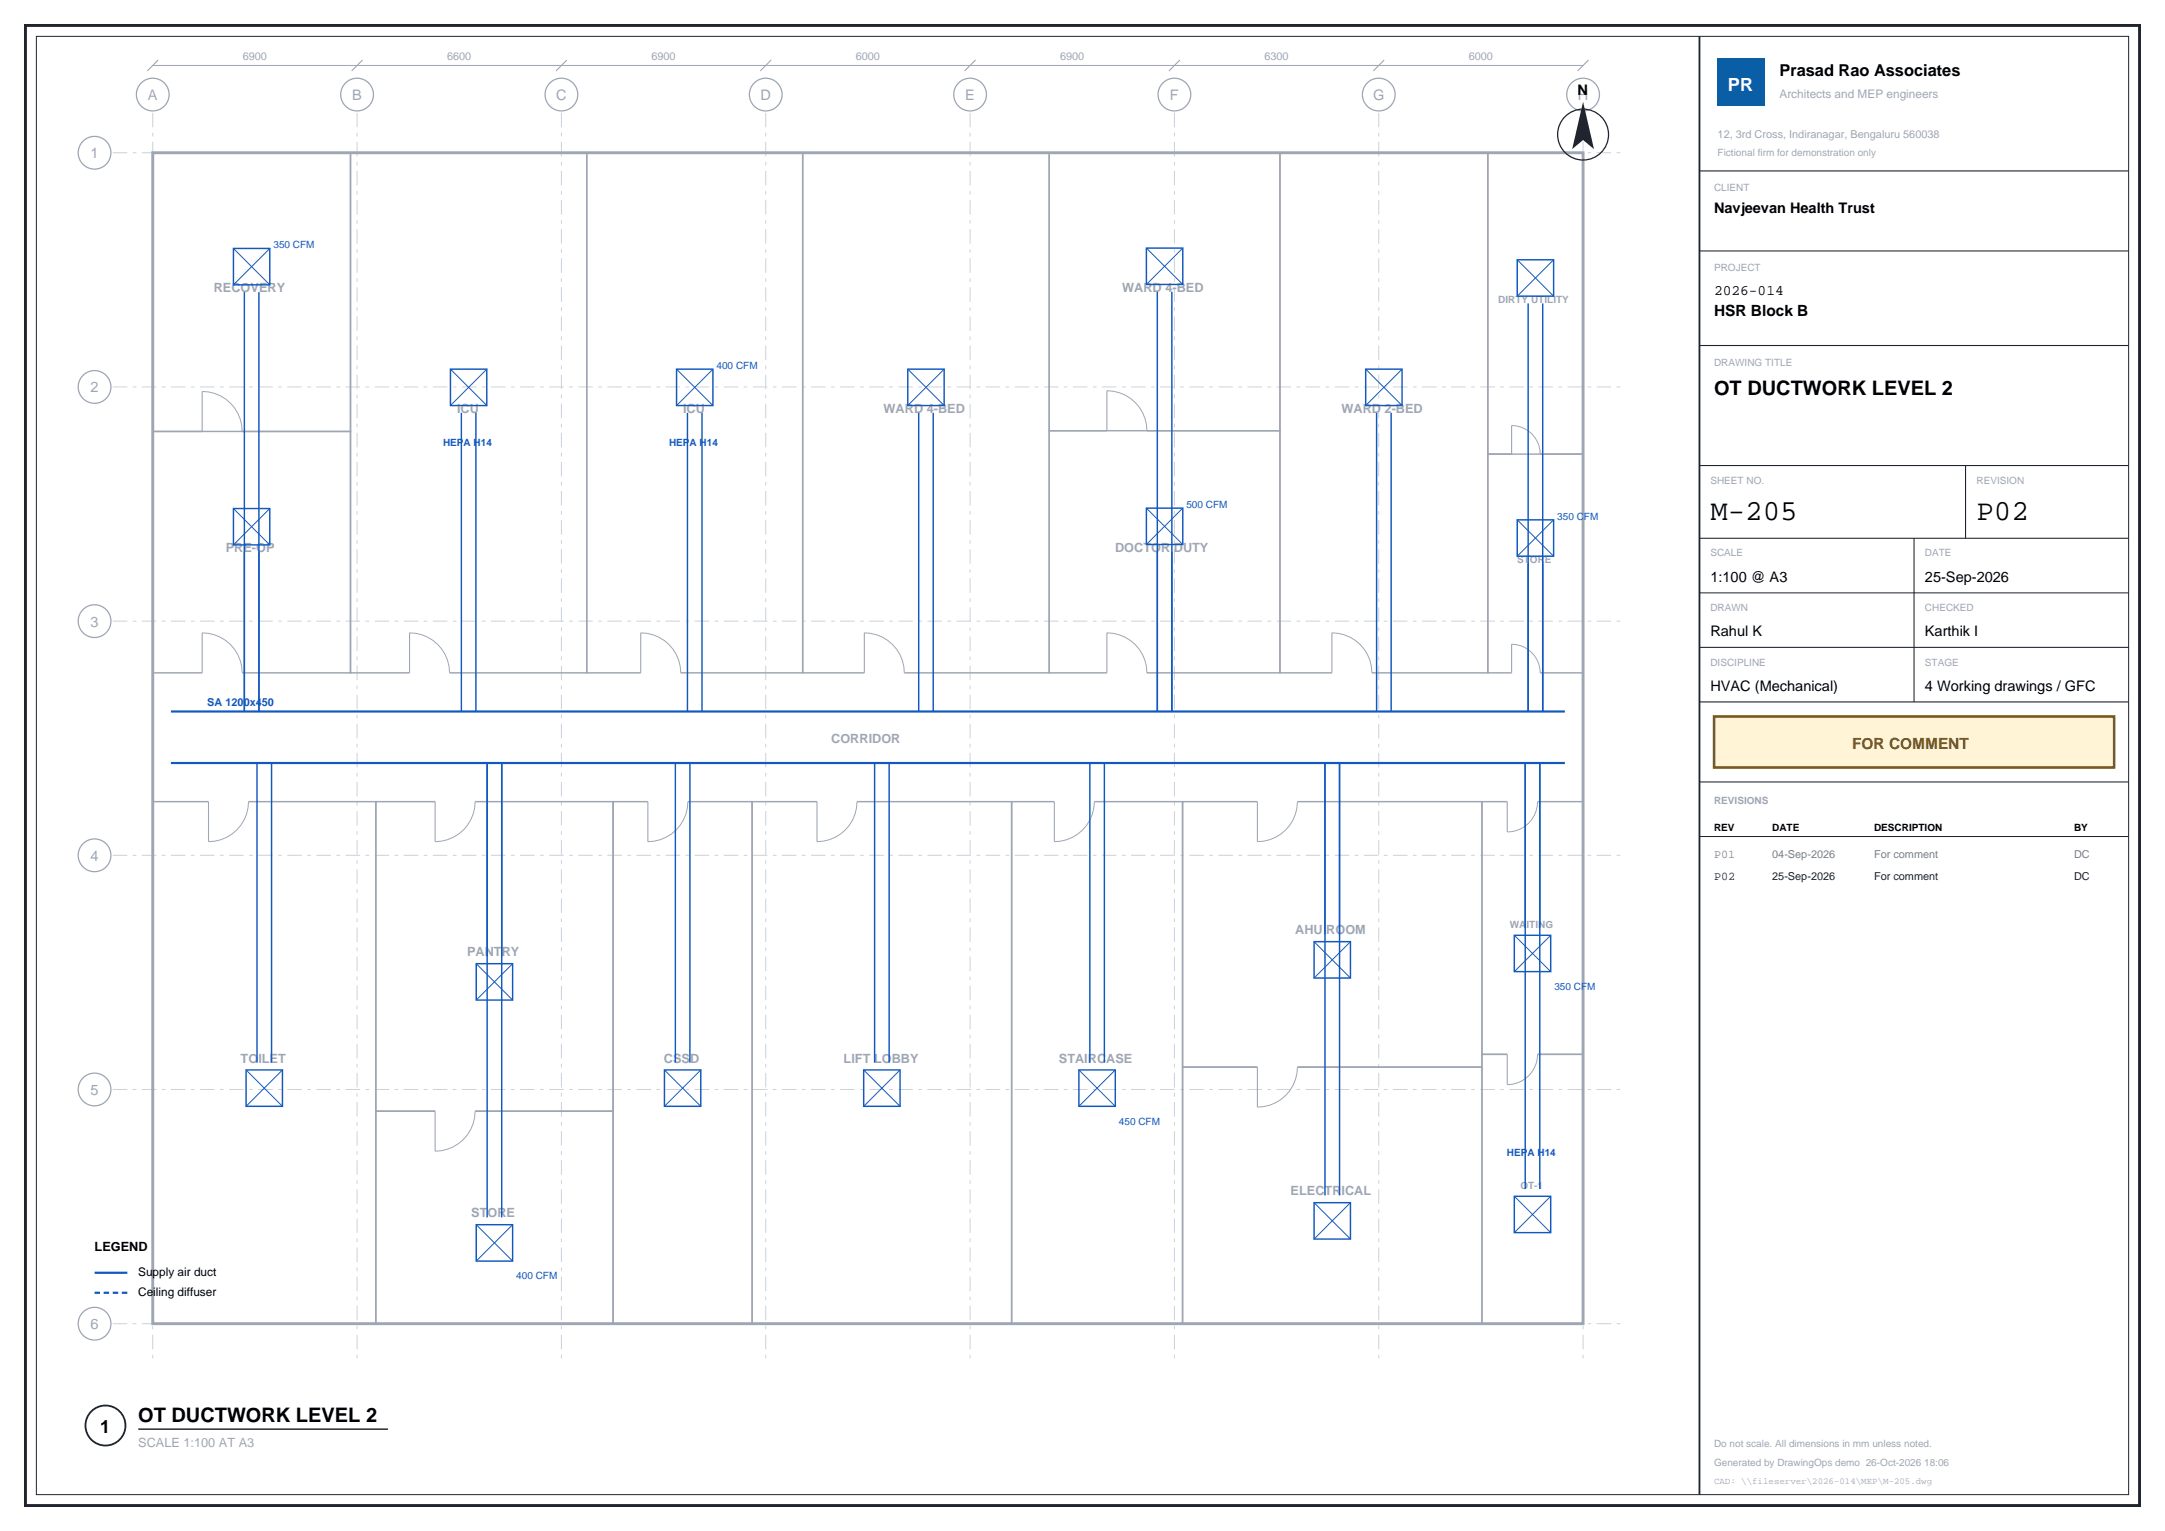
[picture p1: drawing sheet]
<svg xmlns="http://www.w3.org/2000/svg" width="420mm" height="297mm" viewBox="0 0 420 297" stroke-linecap="round" stroke-linejoin="round" font-family="sans-serif">
<path d="M4.9 4.9h410.2v287.2h-410.2z" fill="none" stroke="#1f242e" stroke-width=".56"/>
<path d="M7.1 7.1h405.8v282.8h-405.8z" fill="none" stroke="#1f242e" stroke-width=".19"/>
<path d="M329.7 7.1v282.8" fill="none" stroke="#1f242e" stroke-width=".35"/>
<g fill="none" stroke="#ccd1db" stroke-width=".19" stroke-dasharray="2.8 1.1 .7 1.1" stroke-linecap="butt">
<path d="M21.9 29.6h293M29.6 21.9v242.6M69.3 21.9v242.6M108.9 21.9v242.6M148.6 21.9v242.6M188.2 21.9v242.6M227.8 21.9v242.6M267.5 21.9v242.6M307.1 21.9v242.6M21.9 75.1h293M21.9 120.5h293M21.9 165.9h293"/>
<path d="M21.9 211.4h293M21.9 256.8h293"/>
</g>
<g fill="none" stroke="#9ea6b3" stroke-width=".25">
<circle cx="29.6" cy="18.3" r="3.2"/>
<circle cx="69.3" cy="18.3" r="3.2"/>
<circle cx="108.9" cy="18.3" r="3.2"/>
<circle cx="148.6" cy="18.3" r="3.2"/>
<circle cx="188.2" cy="18.3" r="3.2"/>
<circle cx="227.8" cy="18.3" r="3.2"/>
<circle cx="267.5" cy="18.3" r="3.2"/>
<circle cx="307.1" cy="18.3" r="3.2"/>
<circle cx="18.3" cy="29.6" r="3.2"/>
<circle cx="18.3" cy="75.1" r="3.2"/>
<circle cx="18.3" cy="120.5" r="3.2"/>
<circle cx="18.3" cy="165.9" r="3.2"/>
<circle cx="18.3" cy="211.4" r="3.2"/>
<circle cx="18.3" cy="256.8" r="3.2"/>
</g>
<g fill="none" stroke="#9ea6b3" stroke-width=".19">
<path d="M29.6 12.7h277.5M39.2 75.9a7.8 7.8 0 0 1 7.8 7.8M214.7 75.8a7.8 7.8 0 0 1 7.8 7.8M293.2 82.5a5.5 5.5 0 0 1 5.6 5.6M39.2 122.8a7.8 7.8 0 0 1 7.8 7.7M79.5 122.8a7.8 7.8 0 0 1 7.7 7.7M124.3 122.8a7.8 7.8 0 0 1 7.8 7.7M167.7 122.8a7.8 7.8 0 0 1 7.7 7.7M214.7 122.8a7.8 7.8 0 0 1 7.8 7.7M258.4 122.8a7.8 7.8 0 0 1 7.7 7.7M293.2 125a5.6 5.6 0 0 1 5.6 5.5M48.2 155.5a7.8 7.8 0 0 1-7.8 7.8"/>
<path d="M92.2 155.5a7.8 7.8 0 0 1-7.8 7.8M133.4 155.5a7.8 7.8 0 0 1-7.7 7.8M166.3 155.5a7.8 7.8 0 0 1-7.8 7.8M212.3 155.5a7.8 7.8 0 0 1-7.8 7.8M251.7 155.5a7.8 7.8 0 0 1-7.8 7.8M298.3 155.5a5.9 5.9 0 0 1-5.9 5.9M92.2 215.6a7.8 7.8 0 0 1-7.8 7.7M251.7 207a7.8 7.8 0 0 1-7.8 7.8M298.3 204.5a5.9 5.9 0 0 1-5.9 5.9"/>
</g>
<g fill="none" stroke="#9ea6b3" stroke-width=".21">
<path d="M30.7 11.6l-2.1 2.2M70.3 11.6l-2.1 2.2M110 11.6l-2.1 2.2M149.6 11.6l-2.1 2.2M189.3 11.6l-2.2 2.2M228.9 11.6l-2.1 2.2M268.5 11.6l-2.1 2.2M308.2 11.6l-2.1 2.2M39.2 75.9v7.8M214.7 75.8v7.8M293.2 82.5v5.6M39.2 122.8v7.7"/>
<path d="M79.5 122.8v7.7M124.3 122.8v7.7M167.7 122.8v7.7M214.7 122.8v7.7M258.4 122.8v7.7M293.2 125v5.5M40.4 155.5v7.8M84.4 155.5v7.8M125.7 155.5v7.8M158.5 155.5v7.8M204.5 155.5v7.8M243.9 155.5v7.8"/>
<path d="M292.4 155.5v5.9M84.4 215.6v7.7M243.9 207v7.8M292.4 204.5v5.9"/>
</g>
<path d="M29.6 29.6h277.5v227.2h-277.5z" fill="none" stroke="#9ea6b3" stroke-width=".56"/>
<g fill="none" stroke="#9ea6b3" stroke-width=".28">
<path d="M29.6 29.6h38.4v54.1h-38.4zM68 29.6h45.8v100.9h-45.8zM113.8 29.6h41.9v100.9h-41.9zM155.7 29.6h47.8v100.9h-47.8zM203.5 29.6h44.8v54h-44.8zM248.3 29.6h40.3v100.9h-40.3zM288.6 29.6h18.5v58.5h-18.5zM29.6 83.7h38.4v46.8h-38.4zM203.5 83.6h44.8v46.9h-44.8zM288.6 88.1h18.5v42.4h-18.5zM29.6 155.5h43.3v101.3h-43.3zM72.9 155.5h46v60.1h-46z"/>
<path d="M118.9 155.5h27v101.3h-27zM145.9 155.5h50.3v101.3h-50.3zM196.3 155.5h33.1v101.3h-33.1zM229.4 155.5h58.1v51.5h-58.1zM287.5 155.5h19.6v49h-19.6zM72.9 215.6h46v41.2h-46zM229.4 207h58.1v49.8h-58.1zM287.5 204.5h19.6v52.3h-19.6z"/>
</g>
<g fill="none" stroke="#fff" stroke-width=".71" stroke-linecap="butt">
<path d="M39.2 83.7h7.8M214.7 83.6h7.8M293.2 88.1h5.6M39.2 130.5h7.8M79.5 130.5h7.7M124.3 130.5h7.8M167.7 130.5h7.7M214.7 130.5h7.8M258.4 130.5h7.7M293.2 130.5h5.6M40.4 155.5h7.8M84.4 155.5h7.8"/>
<path d="M125.7 155.5h7.7M158.5 155.5h7.8M204.5 155.5h7.8M243.9 155.5h7.8M292.4 155.5h5.9M84.4 215.6h7.8M243.9 207h7.8M292.4 204.5h5.9"/>
</g>
<path d="M33.2 138h270.4M33.2 148h270.4" fill="none" stroke="#1259bf" stroke-width=".42"/>
<g fill="none" stroke="#1259bf" stroke-width=".28">
<path d="M45.3 48.2h7v7.1h-7zM47.4 56.7v81.3M50.2 56.7v81.3M222.4 48.1h7.1v7.1h-7.1zM224.5 56.6v81.4M227.3 56.6v81.4M294.3 50.4h7.1v7.1h-7.1zM296.5 58.9v79.1M299.3 58.9v79.1M87.4 71.6h7v7.1h-7zM131.2 71.6h7.1v7.1h-7.1zM176.1 71.6h7.1v7.1h-7.1z"/>
<path d="M264.9 71.6h7.1v7.1h-7.1zM45.3 98.6h7v7.1h-7zM89.5 80.1v57.9M92.3 80.1v57.9M133.4 80.1v57.9M136.2 80.1v57.9M178.2 80.1v57.9M181 80.1v57.9M222.4 98.6h7.1v7h-7.1zM267.1 80.1v57.9M269.9 80.1v57.9M294.3 100.8h7.1v7.1h-7.1z"/>
<path d="M49.9 148v58.1M52.7 148v58.1M94.5 148v88.2M97.3 148v88.2M131 148v58.1M133.8 148v58.1M169.7 148v58.1M172.5 148v58.1M211.4 148v58.1M214.2 148v58.1M257 148v83.9M259.9 148v83.9"/>
<path d="M295.9 148v82.7M298.7 148v82.7M92.4 186.9h7v7.1h-7zM254.9 182.7h7.1v7h-7.1zM293.8 181.4h7v7.1h-7zM47.7 207.6h7.1v7h-7.1zM128.9 207.6h7.1v7h-7.1zM167.6 207.6h7v7h-7zM209.3 207.6h7.1v7h-7.1zM92.4 237.6h7v7h-7zM254.9 233.3h7.1v7.1h-7.1zM293.8 232.1h7v7h-7z"/>
</g>
<g fill="none" stroke="#1259bf" stroke-width=".19">
<path d="M45.3 48.2l7 7.1M52.3 48.2l-7 7.1M222.4 48.1l7.1 7.1M229.5 48.1l-7.1 7.1M294.3 50.4l7.1 7.1M301.4 50.4l-7.1 7.1M87.4 71.6l7 7.1M94.4 71.6l-7 7.1M131.2 71.6l7.1 7.1M138.3 71.6l-7.1 7.1M176.1 71.6l7.1 7.1M183.2 71.6l-7.1 7.1"/>
<path d="M264.9 71.6l7.1 7.1M272 71.6l-7.1 7.1M45.3 98.6l7 7.1M52.3 98.6l-7 7.1M222.4 98.6l7.1 7M229.5 98.6l-7.1 7M294.3 100.8l7.1 7.1M301.4 100.8l-7.1 7.1M92.4 186.9l7 7.1M99.4 186.9l-7 7.1M254.9 182.7l7.1 7M262 182.7l-7.1 7"/>
<path d="M293.8 181.4l7 7.1M300.8 181.4l-7 7.1M47.7 207.6l7.1 7M54.8 207.6l-7.1 7M128.9 207.6l7.1 7M136 207.6l-7.1 7M167.6 207.6l7 7M174.6 207.6l-7 7M209.3 207.6l7.1 7M216.4 207.6l-7.1 7M92.4 237.6l7 7M99.4 237.6l-7 7"/>
<path d="M254.9 233.3l7.1 7.1M262 233.3l-7.1 7.1M293.8 232.1l7 7M300.8 232.1l-7 7"/>
</g>
<circle cx="307.1" cy="26.1" r="4.9" fill="none" stroke="#1f242e" stroke-width=".25"/>
<path d="M307.1 19.8l2.1 9.1-2.1-1.7-2.1 1.7z" fill="#1f242e"/>
<path d="M18.3 246.9h6.4" fill="none" stroke="#1259bf" stroke-width=".42"/>
<path d="M18.3 250.8h6.4" fill="none" stroke="#1259bf" stroke-width=".42" stroke-dasharray="1.1 .7" stroke-linecap="butt"/>
<circle cx="20.5" cy="276.5" r="3.9" fill="none" stroke="#1f242e" stroke-width=".35"/>
<path d="M26.8 277.2h48.5" fill="none" stroke="#1f242e" stroke-width=".28"/>
<path d="M329.7 33.2h83.2" fill="none" stroke="#1f242e" stroke-width=".21"/>
<path d="M333.2 11.3h9.2v9.2h-9.2z" fill="#0a5ea6"/>
<path d="M329.7 48.7h83.2M329.7 67h83.2M329.7 90.3h83.2M381.3 90.3v14.1M329.7 104.4h83.2M329.7 115h83.2M371.3 104.4v31.8M329.7 125.6h83.2M329.7 136.2h83.2M329.7 151.7h83.2" fill="none" stroke="#1f242e" stroke-width=".21"/>
<path d="M332.5 139h77.6v9.9h-77.6z" fill="#fff5d6" stroke="#805400" stroke-width=".49"/>
<path d="M329.7 162.3h83.2" fill="none" stroke="#1f242e" stroke-width=".19"/>
<g font-size="5.6">
<text x="331.8" y="100.9">M-205</text>
<text x="383.4" y="100.9">P02</text>
</g>
<g font-size="3.9">
<text x="332.5" y="76.6">OT DUCTWORK LEVEL 2</text>
<text x="26.8" y="275.8">OT DUCTWORK LEVEL 2</text>
</g>
<text font-size="3.5" fill="#fff" x="335.2" y="17.6">PR</text>
<text font-size="3.5" x="19.4" y="278">1</text>
<text font-size="3.2" x="345.2" y="14.8">Prasad Rao Associates</text>
<text font-size="3" x="332.5" y="61.4">HSR Block B</text>
<text font-size="3" fill="#805400" x="359.3" y="145.3">FOR COMMENT</text>
<g font-size="2.8" fill="#9ea6b3">
<text x="28.7" y="19.4">A</text>
<text x="68.3" y="19.4">B</text>
<text x="107.9" y="19.4">C</text>
<text x="147.5" y="19.4">D</text>
<text x="187.3" y="19.4">E</text>
<text x="227" y="19.4">F</text>
<text x="266.4" y="19.4">G</text>
<text x="306.1" y="19.4">H</text>
<text x="17.6" y="30.7">1</text>
<text x="17.6" y="76.1">2</text>
<text x="17.6" y="121.6">3</text>
<text x="17.6" y="167">4</text>
<text x="17.6" y="212.4">5</text>
<text x="17.6" y="257.8">6</text>
</g>
<g font-size="2.8">
<text x="306" y="18.3">N</text>
<text x="332.5" y="41.3">Navjeevan Health Trust</text>
<text x="332.5" y="57.1">2026-014</text>
<text x="331.8" y="112.9">1:100 @ A3</text>
<text x="373.4" y="112.9">25-Sep-2026</text>
<text x="331.8" y="123.5">Rahul K</text>
<text x="373.4" y="123.5">Karthik I</text>
<text x="331.8" y="134.1">HVAC (Mechanical)</text>
<text x="373.4" y="134.1">4 Working drawings / GFC</text>
</g>
<g font-size="2.5" fill="#9ea6b3">
<text x="41.5" y="56.7">RECOVERY</text>
<text x="217.7" y="56.6">WARD 4-BED</text>
<text x="88.7" y="80.1">ICU</text>
<text x="132.5" y="80.1">ICU</text>
<text x="171.4" y="80.1">WARD 4-BED</text>
<text x="260.2" y="80.1">WARD 2-BED</text>
<text x="43.8" y="107.1">PRE-OP</text>
<text x="216.3" y="107">DOCTOR DUTY</text>
<text x="161.2" y="144.1">CORRIDOR</text>
<text x="90.6" y="185.5">PANTRY</text>
<text x="251.3" y="181.3">AHU ROOM</text>
<text x="46.7" y="206.1">TOILET</text>
<text x="128.8" y="206.1">CSSD</text>
<text x="163.7" y="206.1">LIFT LOBBY</text>
<text x="205.4" y="206.1">STAIRCASE</text>
<text x="250.4" y="231.9">ELECTRICAL</text>
<text x="91.4" y="236.2">STORE</text>
<text x="26.8" y="280.8">SCALE 1:100 AT A3</text>
</g>
<text font-size="2.5" x="18.3" y="242.7">LEGEND</text>
<text font-size="2.3" fill="#9ea6b3" x="345.2" y="19">Architects and MEP engineers</text>
<text font-size="2.3" fill="#808080" x="332.5" y="166.5">P01</text>
<text font-size="2.3" fill="#1f242e" x="332.5" y="170.7">P02</text>
<g font-size="2.3">
<text x="26.8" y="247.6">Supply air duct</text>
<text x="26.8" y="251.5">Ceiling diffuser</text>
</g>
<g font-size="2.1" fill="#9ea6b3">
<text x="47.1" y="11.6">6900</text>
<text x="86.7" y="11.6">6600</text>
<text x="126.4" y="11.6">6900</text>
<text x="166" y="11.6">6000</text>
<text x="205.7" y="11.6">6900</text>
<text x="245.3" y="11.6">6300</text>
<text x="284.9" y="11.6">6000</text>
<text x="333.2" y="26.8">12, 3rd Cross, Indiranagar, Bengaluru 560038</text>
</g>
<text font-size="2.1" fill="#1259bf" x="40.2" y="137">SA 1200x450</text>
<g font-size="2.1" fill="#808080">
<text x="343.8" y="166.5">04-Sep-2026</text>
<text x="363.6" y="166.5">For comment</text>
<text x="402.4" y="166.5">DC</text>
</g>
<g font-size="2.1" fill="#1f242e">
<text x="343.8" y="170.7">25-Sep-2026</text>
<text x="363.6" y="170.7">For comment</text>
<text x="402.4" y="170.7">DC</text>
</g>
<g font-size="1.9" fill="#9ea6b3">
<text x="333.2" y="30.3">Fictional firm for demonstration only</text>
<text x="332.5" y="37">CLIENT</text>
<text x="332.5" y="52.6">PROJECT</text>
<text x="290.7" y="58.9">DIRTY UTILITY</text>
<text x="332.5" y="70.9">DRAWING TITLE</text>
<text x="331.8" y="93.8">SHEET NO.</text>
<text x="383.4" y="93.8">REVISION</text>
<text x="331.8" y="107.9">SCALE</text>
<text x="373.4" y="107.9">DATE</text>
<text x="294.3" y="109.3">STORE</text>
<text x="331.8" y="118.5">DRAWN</text>
<text x="373.4" y="118.5">CHECKED</text>
<text x="331.8" y="129.1">DISCIPLINE</text>
<text x="373.4" y="129.1">STAGE</text>
<text x="332.5" y="155.9">REVISIONS</text>
<text x="292.9" y="180">WAITING</text>
<text x="295" y="230.7">OT-1</text>
<text x="332.5" y="280.8">Do not scale. All dimensions in mm unless noted.</text>
<text x="332.5" y="284.3">Generated by DrawingOps demo 26-Oct-2026 18:06</text>
</g>
<g font-size="1.9" fill="#1259bf">
<text x="53" y="48.2">350 CFM</text>
<text x="139" y="71.6">400 CFM</text>
<text x="85.9" y="86.4">HEPA H14</text>
<text x="129.8" y="86.4">HEPA H14</text>
<text x="230.2" y="98.6">500 CFM</text>
<text x="302.1" y="100.8">350 CFM</text>
<text x="301.5" y="192">350 CFM</text>
<text x="217.1" y="218.1">450 CFM</text>
<text x="292.3" y="224.3">HEPA H14</text>
<text x="100.2" y="248.2">400 CFM</text>
</g>
<g font-size="1.9">
<text x="332.5" y="161.2">REV</text>
<text x="343.8" y="161.2">DATE</text>
<text x="363.6" y="161.2">DESCRIPTION</text>
<text x="402.4" y="161.2">BY</text>
</g>
<text font-size="1.8" fill="#9ea6b3" x="332.5" y="287.8">CAD: \\fileserver\2026-014\MEP\M-205.dwg</text>
</svg>
